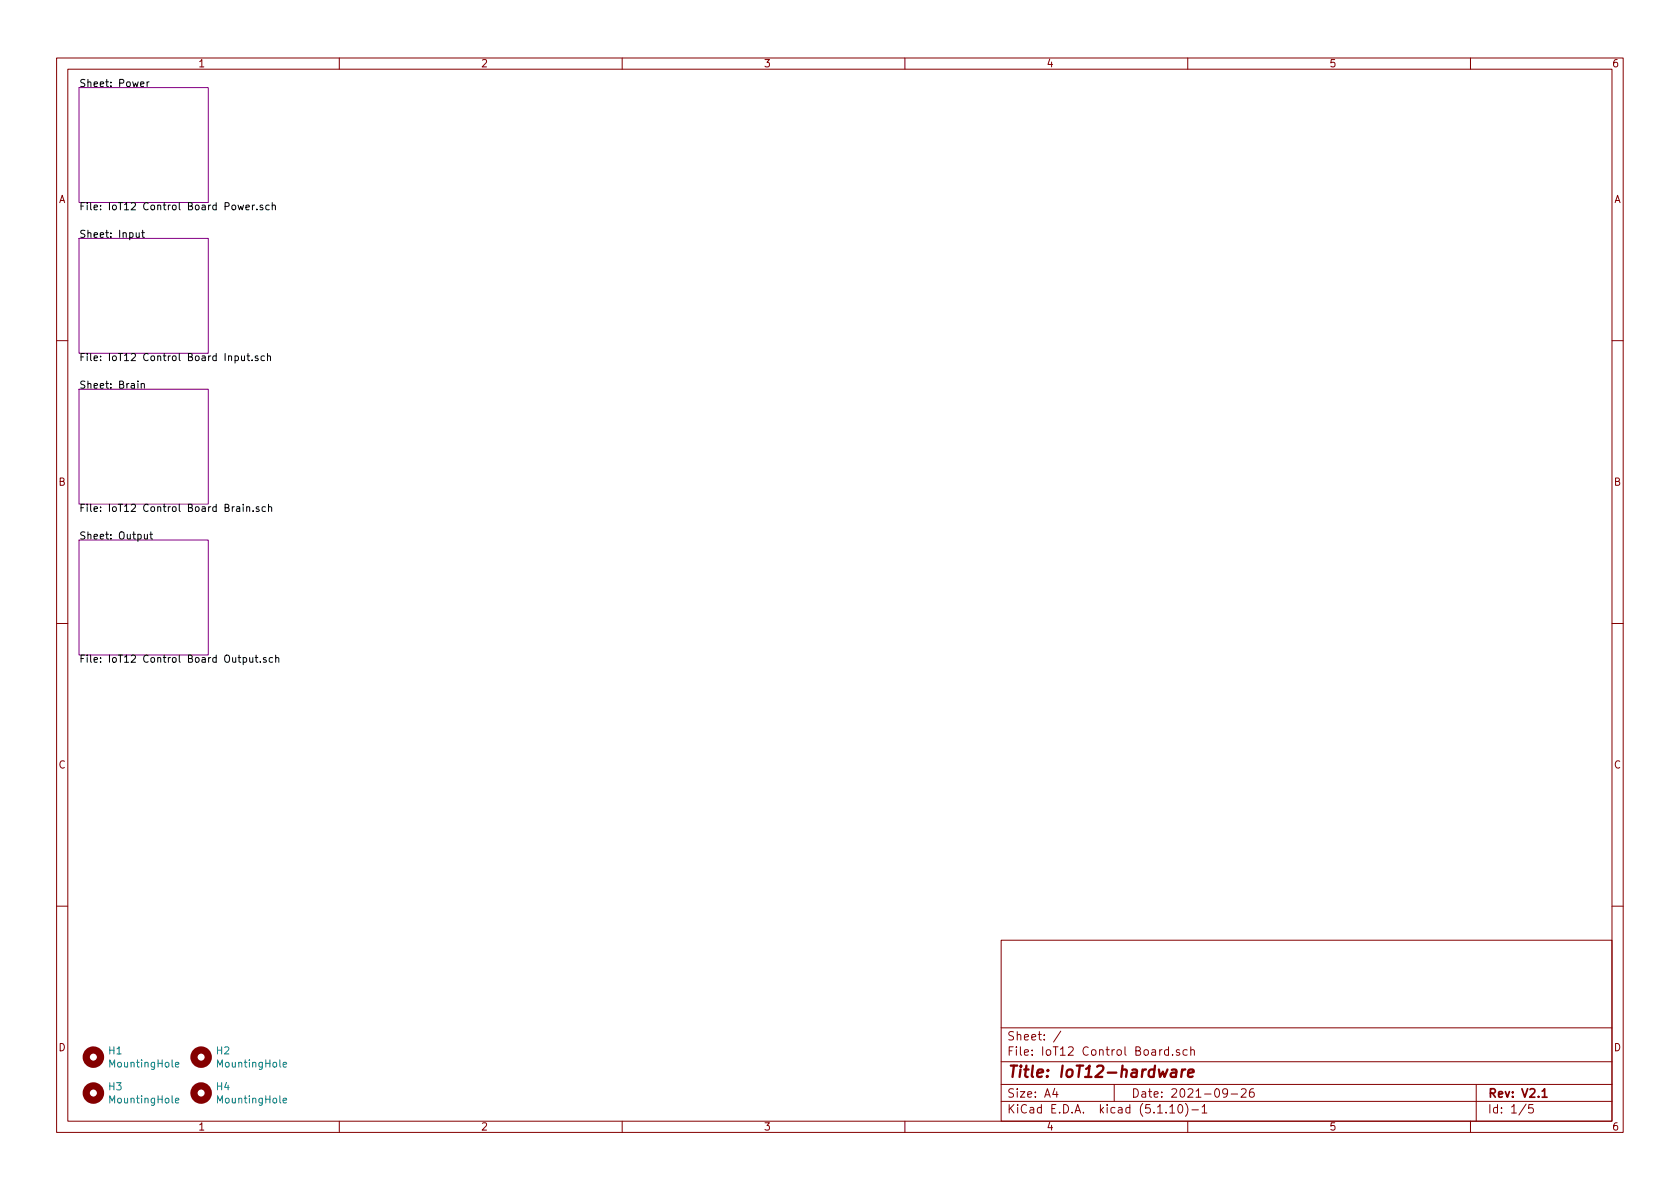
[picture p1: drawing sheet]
<svg xmlns="http://www.w3.org/2000/svg" width="297mm" height="210mm" viewBox="0 0 297 210" stroke-linecap="round" stroke-linejoin="round" font-family="sans-serif">
<g fill="none" stroke="#840000" stroke-width=".18">
<path d="M10 10.3h277v189.9h-277zM12 12.2h273v186.1h-273zM60 10.3v1.9M110 10.3v1.9M160 10.3v1.9M210 10.3v1.9M260 10.3v1.9M10 60.2h2M285 60.2h2M10 110.3h2M285 110.3h2M10 160.2h2"/>
<path d="M177 166.3h108v32h-108zM285 160.2h2M60 198.3v1.9M110 198.3v1.9M160 198.3v1.9M177 194.8h108M177 191.8h108M177 187.8h108M177 181.8h108M186.5 192.5l-.4 1h1M186.8 193v1M187.6 182.3l-1.3 2"/>
<path d="M197 191.8v3M206.6 185.7l-.4-.1-.3 .3 .1 .6 .2 .1 .4-.1M206.6 185.1v1.5M206.8 195.8l.5-.5v1.5M206.8 196.8h.9M207.3 186.5v.1M208.5 195.4l.1-.1a.8 .8 0 0 1 .5 .8 .8 .8 0 0 1-.5 .7 1 1 0 0 1-.1-1.4zM208.5 185.7l-.3-.1-.2 .2 .1 .2 .4 .2v.3h-.5M209.6 195.1a1.71 1.71 0 0 1 0 2.3M209.9 185.7l-.4-.1-.3 .3v.6l.3 .1 .4-.1M210 198.3v1.9M210.5 185.7l.2-.1 .4 .1 .1 .9"/>
<path d="M210.5 185.1v1.5M210.7 196.3h1.2M212.5 195.8l.5-.5v1.5M212.5 196.8h.9M217 193.2l-.1 .2a.48 .48 0 0 1-.6-.1v-.6a.48 .48 0 0 1 .6-.1l.1 .1a1.19 1.19 0 0 1-.2 1.2l-.5 .1M217.7 193.5h1.1M219.5 192.7l.2-.2h.3l.3 .2v.3v.2l-.9 .8h.9M221.6 192.5a.59 .59 0 0 0-.7 .7l.1 .7 .2 .1 .5-.1 .1-.5-.2-.2-.4-.1-.3 .3M260 198.3v1.9M261 191.8v6.5M269.8 195.2l-1.2 2M271 195.3h-.7v.7l.2-.1 .5 .1 .1 .2-.1 .5-.2 .1-.5-.1"/>
</g>
<path d="M272.7 193l.4-.5v1.5M272.7 194h.8" fill="none" stroke="#840000" stroke-width=".3"/>
<path d="M207.2 189.2h.7v1.2M208 189.6l-.7 .1a.4 .4 0 0 0-.3 .3 .4 .4 0 0 0 .2 .4l.7-.1M209 189.1l-.2 1.3M209.6 189.1a.54 .54 0 0 0-.6 .4M210.1 189.8l.9-.2v-.4l-.6-.1-.3 .3v.9l.2 .1 .6-.1" fill="none" stroke="#840000" stroke-width=".41"/>
<path d="M14 15.5h22.8v20.3h-22.8zM14 42.2h22.8v20.3h-22.8zM14 68.8h22.8v20.3h-22.8zM14 95.5h22.8v20.3h-22.8z" fill="none" stroke="#840084" stroke-width=".18"/>
<g fill="none" stroke="#000" stroke-width=".18">
<path d="M24.9 14.9l.6-.1-.1-.3h-.4l-.1 .2v.6h.5M26 14.5v.8M26.4 14.5l-.4 .2M42.1 36.3l.2 .8 .3-.6 .2 .6 .3-.8M43.5 36.7l.6-.1-.1-.3h-.3l-.2 .1v.7h.5M44.6 36.3v.8M45 36.3l-.4 .2M45.4 37v.1M46.5 36.3h-.3l-.2 .1v.2l.5 .1v.4h-.5M47.6 36.3h-.4l-.2 .2 .1 .6h.5M48.1 36.4l.2-.1h.3l.1 .8M48.1 35.8v1.3"/>
<path d="M24.1 41.1v.8l.3 .1 .2-.1M24.6 41.1v.9M25 41.1h.5M25.2 40.7v1.1l.3 .2M24.4 67.4v.1M24.4 67.8v.9M25 67.9l.2-.1 .3 .1v.8M25 67.8v.9M41.6 63l.3-.1 .3 .3-.2 .5h-.4M42.7 62.9v.8l.4 .1 .1-.2M43.2 62.9v.9M43.7 62.9h.4"/>
<path d="M43.8 62.5v1.1l.3 .2M44.6 63.6v.2M45.6 63l-.3-.1-.2 .2 .1 .2 .4 .1v.3h-.5M46.8 63l-.4-.1-.2 .3 .1 .5h.5M47.3 63.1l.2-.2 .3 .1v.8M47.3 62.5v1.3M25.5 94.5l.1 .8h.3l.2-.1M26.1 94.5v.8M26.5 94.5h.5M26.7 94.1v1l.3 .2M41.9 89.7h.4l.1 .7M42.4 89.9l-.4 .1-.2 .1 .2 .3h.4"/>
<path d="M43 89.2v.1M43 89.6v.8M43.6 89.7l.2-.1 .3 .1v.7M43.6 89.6v.8M44.8 90.3v.1M45.8 89.7l-.3-.1-.2 .2 .1 .2 .4 .1v.3h-.5M46.9 89.7l-.3-.1-.3 .2 .2 .6h.4M47.5 89.7l.2-.1 .3 .1v.7M47.5 89.2v1.2M43 116.3h.4l.2 .2-.1 .6h-.5M44.1 116.3l.1 .8h.3l.2-.1M44.7 116.3v.8"/>
<path d="M45.1 116.3h.5M45.3 115.8v1.1l.3 .2M46 117v.1M47 116.3h-.2l-.2 .2v.1l.4 .2v.3h-.4M48.2 116.3h-.4l-.2 .2 .1 .6h.5M48.7 116.4l.2-.1h.3l.1 .8M48.7 115.8v1.3"/>
</g>
<g fill="none" stroke="#840000" stroke-width="1.3">
<circle cx="16.5" cy="186.9" r="1.27"/>
<circle cx="16.5" cy="193.3" r="1.27"/>
<circle cx="35.6" cy="186.9" r="1.27"/>
<circle cx="35.6" cy="193.3" r="1.27"/>
</g>
<path d="M31 194.6l.6-.1v-.2l-.4-.1-.2 .2 .1 .6h.5M31 188.3l.6-.1v-.3h-.4l-.2 .1 .1 .6h.5M50.1 188.3l.6-.1-.1-.3h-.3l-.2 .1v.6h.5M50.1 194.6l.6-.1-.1-.2-.3-.1-.2 .2v.6h.5" fill="none" stroke="#008484" stroke-width=".18"/>
<text font-size="2.8" fill="#840000" x="178" y="190.5">Title: IoT12-hardware</text>
<g font-size="2.1" fill="#840000">
<text x="178" y="184">Sheet: /</text>
<text x="178" y="186.7">File: IoT12 Control Board.sch</text>
<text x="178" y="196.9">KiCad E.D.A. kicad (5.1.10)-1</text>
<text x="178" y="194.1">Size: A4</text>
<text x="200" y="194.1">Date: 2021-09-26</text>
<text x="263" y="194.1">Rev: V2.1</text>
<text x="263" y="196.9">Id: 1/5</text>
</g>
<g font-size="1.8" fill="#840000">
<text x="35" y="11.9">1</text>
<text x="85" y="11.9">2</text>
<text x="135" y="11.9">3</text>
<text x="185" y="11.9">4</text>
<text x="235" y="11.9">5</text>
<text x="285" y="11.9">6</text>
<text x="10.4" y="35.9">A</text>
<text x="285.4" y="35.9">A</text>
<text x="10.4" y="85.9">B</text>
<text x="285.4" y="85.9">B</text>
<text x="10.4" y="135.9">C</text>
<text x="285.4" y="135.9">C</text>
<text x="10.4" y="185.9">D</text>
<text x="285.4" y="185.9">D</text>
<text x="35" y="199.9">1</text>
<text x="85" y="199.9">2</text>
<text x="135" y="199.9">3</text>
<text x="185" y="199.9">4</text>
<text x="235" y="199.9">5</text>
<text x="285" y="199.9">6</text>
</g>
<g font-size="1.8">
<text x="14" y="15.4">Sheet: Power</text>
<text x="14" y="37.2">File: IoT12 Control Board Power.sch</text>
<text x="14" y="42.1">Sheet: Input</text>
<text x="14" y="63.8">File: IoT12 Control Board Input.sch</text>
<text x="14" y="68.7">Sheet: Brain</text>
<text x="14" y="90.5">File: IoT12 Control Board Brain.sch</text>
<text x="14" y="95.4">Sheet: Output</text>
<text x="14" y="117.2">File: IoT12 Control Board Output.sch</text>
</g>
<g font-size="1.8" fill="#008484">
<text x="19.3" y="186.5">H1</text>
<text x="19.6" y="188.8">MountingHole</text>
<text x="38.3" y="186.5">H2</text>
<text x="38.7" y="188.8">MountingHole</text>
<text x="19.3" y="192.8">H3</text>
<text x="19.6" y="195.1">MountingHole</text>
<text x="38.3" y="192.8">H4</text>
<text x="38.7" y="195.1">MountingHole</text>
</g>
</svg>
